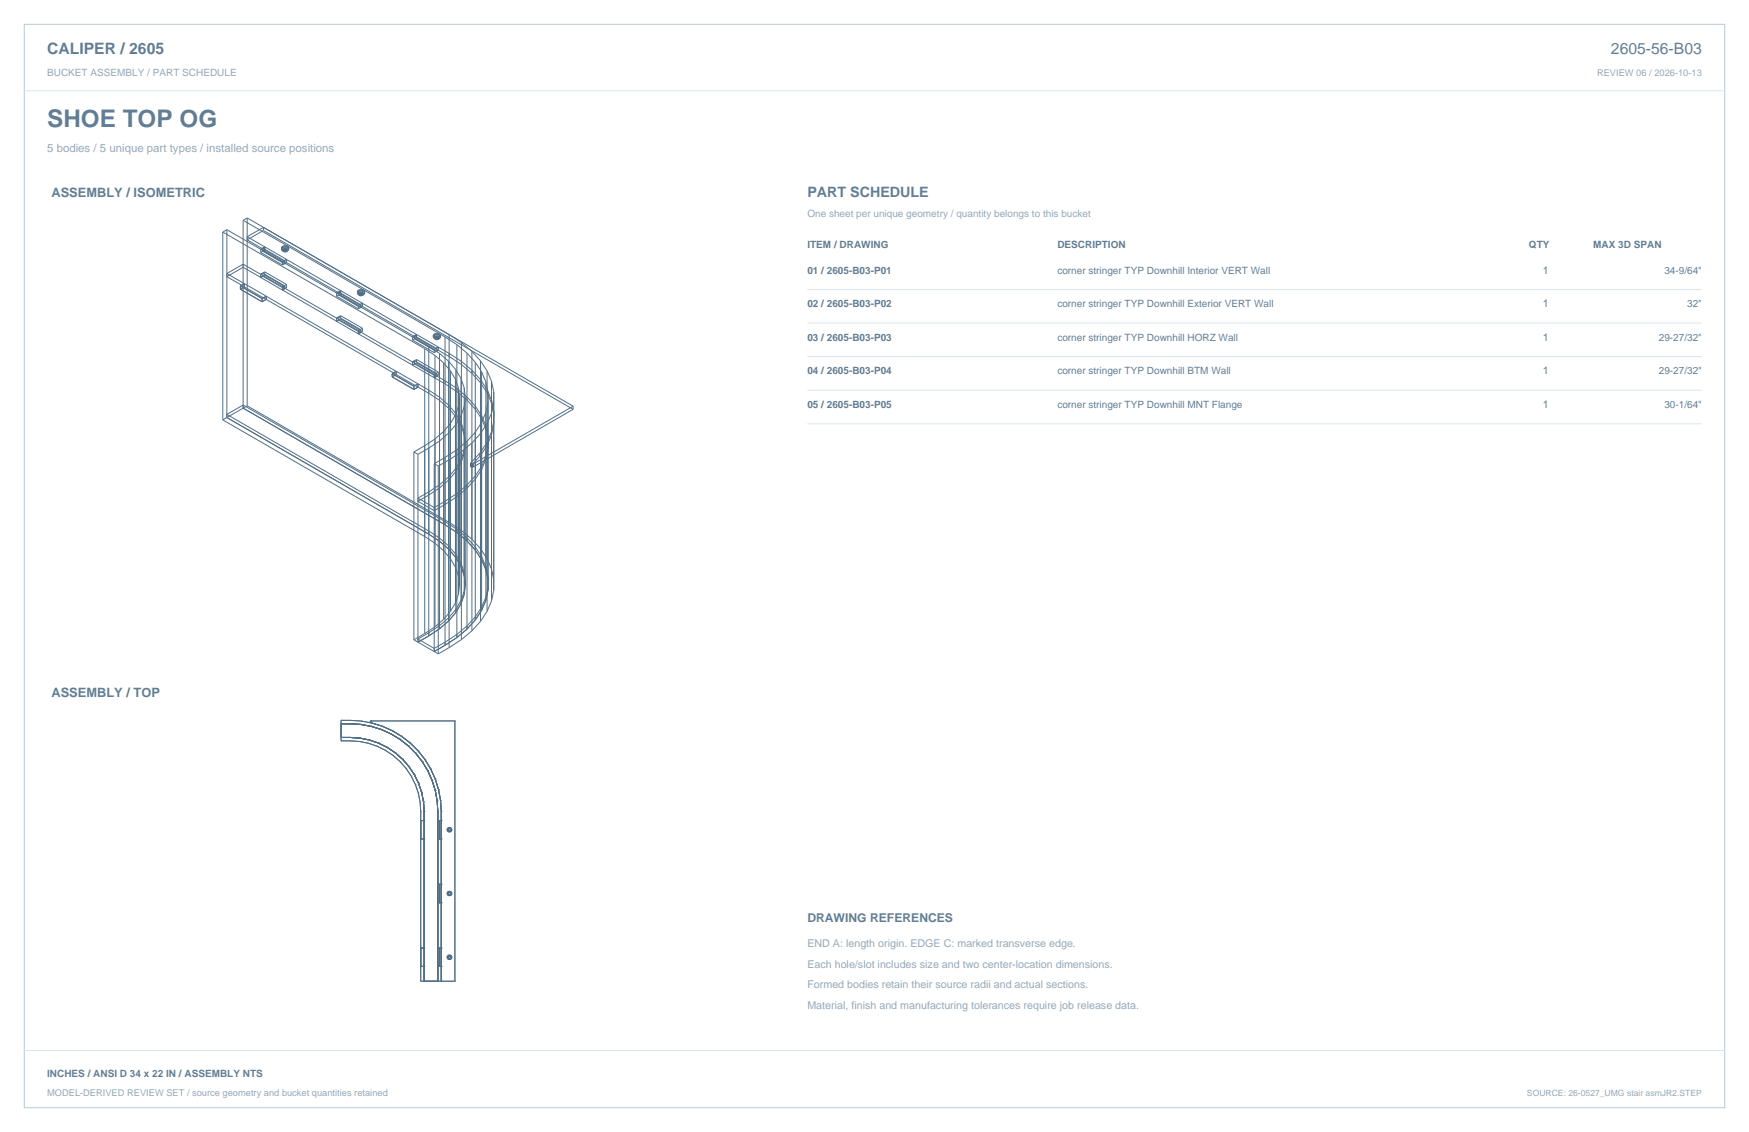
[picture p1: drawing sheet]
<svg xmlns="http://www.w3.org/2000/svg" width="864mm" height="559mm" viewBox="0 0 864 559" stroke-linecap="round" stroke-linejoin="round" font-family="sans-serif">
<path d="M12 12h840v535h-840z" fill="none" stroke="#b8cad8" stroke-width=".49"/>
<path d="M12 45h840M399 143h441M399 159h441M399 176h441M399 193h441M399 209h441M12 519h840" fill="none" stroke="#dbe5ed" stroke-width=".49"/>
<g fill="none" stroke="#536f85" stroke-width=".49">
<path d="M110 115v92M110 115l100 57M112 113v93M112 113l-2 2M112 113l100 58M120 109v92M120 109l100 57M122 108v92M122 108l-2 1M122 108l161 93M130 114l-8 4 100 58 6 4 5 4M130 114v-2l-8 5 9 5"/>
<path d="M130 114l153 88M129 123l10 6M129 125l10 6M129 123v2M129 135v2M130 135h-1M130 136l10 7v-2M130 135l10 6M130 136l-1 1M130 124v-2l10 7v1M130 135v1M130 124l10 6"/>
<path d="M131 122l10 6M131 122v1M131 134v2M131 123l-2 2M131 134l10 6M131 136l10 6M131 134l-2 1M131 136l-2 1M131 122l-2 1M131 123l-1 1M139 123v1M139 122v1"/>
<path d="M139 124h.1M139 123h.1M139 122v2M139 122h.1M139 124h1M139 123h1M139 129v2M140 122h.1M140 122l-1 1M140 122h-1M140 123v1M140 124h2"/>
<path d="M140 123h.1M140 124h.1M140 121v1M140 124h1M140 121h.1M140 123h1M141 124h.1M141 121v1M141 122h.1M141 122h-1M141 121h.1M141 121h-1"/>
<path d="M141 122v2M141 122l-1 1M141 123h.1M141 122v1M141 122h1M141 121h1M141 123h1M141 123v1M141 130h-1M141 128l27 16h-1M141 128v2M141 128l-2 1"/>
<path d="M141 130l-2 1M142 121v1M142 122h.1M142 121h.1M142 124h-1M142 123v1M142 123h.1M142 123l-1 1M142 124h.1M142 123h-2M142 122v1M142 122v2"/>
<path d="M142 123h1M142 122h1M143 122v1M143 122l-1 1M143 123l-1 1M119 141l10 6M119 143l10 6M119 141l2-1v2l-2 1M119 141v2M119 141l2-1v2l-2 1zM129 147l2-1v2l-2 1M129 147v2"/>
<path d="M139 142v1l2-1M140 141l-1 1M141 140v2M141 140l-2 2M166 145l11 6M166 146l11 6M166 145v1M166 157v2l2-2M167 156l-1 1M167 156v2l11 6M167 156l11 7M167 144v2"/>
<path d="M167 144l11 6v2M167 146l11 6M168 143l54 31 6 4 5 5M168 143l-2 2M168 143v2M168 156v1M168 145l-2 1M168 156l11 6M168 157l11 7M168 156l-2 1M168 145l-1 1M176 145h1"/>
<path d="M176 144h1M176 144v1M177 144v1M177 144l-1 1M177 144h-1M177 145h.1M177 143v1M177 144h.1M177 145v1M177 151v1M177 151l2-1v1l-2 1M177 143h.1"/>
<path d="M177 145h2M177 146h2M177 146h.1M177 144v2M177 146h1M177 145h1M178 144v2M178 144h-1M178 146h.1M178 144v1M178 145h-1M178 144h.1"/>
<path d="M178 143v1M178 143h-1M178 145v1M178 145h1M178 143h1M178 143h.1M178 144h1M179 145v1M179 146h-1M179 143v1M179 143h.1M179 144h.1"/>
<path d="M179 144v1M179 145h.1M179 145h-1M179 146h.1M179 144v2M179 151l-1 1M179 144h1M179 143h1M180 145h.1M180 145h-1M180 145l-1 1M180 143v1"/>
<path d="M180 143h.1M180 144h.1M180 144v1M180 143v2M177 163v2M178 163h-1M178 164l-1 1M178 163v1M179 162v2M179 162l-2 1M179 164l-2 1M204 166l10 6"/>
<path d="M204 168l10 6M204 166v2M204 179v1M204 166l2-1v2M205 180h-1M205 178l-1 1M205 167v-1l10 6M205 178v2M205 180l10 6v-2M205 178l10 6M205 167l10 6M206 177l-2 2"/>
<path d="M206 177v2M206 167l-2 1M206 177l10 7M206 179l10 6M206 179l-2 1M206 167h-1M210 172v141M210 172l5 3M212 171v143M212 171l5 3M214 167h.1M214 165v1"/>
<path d="M214 165v2M214 165h.1M214 166v1M214 167h1M214 166h1M214 172v2M215 167h.1M215 166v1M215 166h.1M215 175v134M215 175l4 4M215 165h.1"/>
<path d="M215 165h-1M215 165l-1 1M215 167v1M215 166v2M215 168h.1M215 168h1M215 167h1M215 172v1M216 167v1M216 168h.1M216 165h.1M216 165h-1"/>
<path d="M216 166l-1 1M216 166h.1M216 166h-1M216 166v1M216 167h.1M216 166v2M216 167h1M216 166h1M216 173h-1M216 171l-1 1M216 171v2l-2 1M216 171l-2 1"/>
<path d="M216 165h1M216 165l1 1M217 166v1M217 166h.1M217 167l-1 1M217 167h.1M217 166l-1 1M217 165v1M217 165h.1M217 167h-2M217 174v136M217 174l4 4"/>
<path d="M217 166h1M217 165v2M217 165l1 1M218 166h.1M218 166h-1M218 166l-1 1M219 179v127M219 179l3 4M220 166v153M220 166l6 4M221 178v129M221 178l4 4"/>
<path d="M226 170v145M226 170l5 4M228 169l-6-4v155M228 169v147M228 169l5 4M231 174v137M231 174l4 5M233 173v138M233 173l4 5M235 179v127M235 179l3 5M237 178v129"/>
<path d="M237 178l4 5M194 184l2-1v2l-2 1M194 184l10 7M194 186l10 6M194 184v2M196 183l-2 1M204 191v1M204 191l2-2v2l-2 1M206 190l-2 1M206 191l-2 1M214 185v1l2-1M215 184l-1 1"/>
<path d="M216 184v1M216 184l-2 1M222 183v119M222 183l3 4M225 187v111M225 187l1 5M225 182v120M225 182l3 5M226 192v101M226 192l1 4M227 196v93M227 196a29 29 0 0 1-17 24l-6 3"/>
<path d="M228 187v111M228 187l1 4M229 191v102M229 191l1 5M230 196v93a31 31 0 0 0-18-25l-100-58M230 196a31 31 0 0 1-18 25l-6 3M233 183v1M233 184l4 5M233 183l4 5M237 188v1M237 189l4 5 2 5M237 188l4 5 2 5"/>
<path d="M238 184v117M238 184l2 4M240 188v108M240 188l1 6v97l-1 5M241 183v119M241 183l2 5M241 199a38 38 0 0 1-21 27l-6 3M243 188l1 5v98l-1 6M243 188v109M243 198v1M243 199a26 26 0 0 1-3 21M243 198a26 26 0 0 1-3 21"/>
<path d="M244 199a40 40 0 0 1-22 28l-6 3M110 207l100 58a29 29 0 0 1 17 24M112 206l-2 1M120 201l100 58a38 38 0 0 1 21 27M120 201l-8 5M122 200l100 58a40 40 0 0 1 22 28M122 200l-2 1M229 215a33 33 0 0 0-17-21l-100-57 8-5 100 58a38 38 0 0 1 21 27M230 218a31 31 0 0 1-18 25l-6 3 8 5a56 56 0 0 0 24-21l2-5 1-5M240 219v1M240 219l-3 5M241 215a38 38 0 0 0-21-27l-100-58-8 5 100 58a30 30 0 0 1 18 26 31 31 0 0 1-18 25l-6 3 8 5a56 56 0 0 0 24-20l2-5 1-5"/>
<path d="M283 201v1M283 202l-49 29M283 201l-49 28M204 223l2 1M204 223v93M206 224v93l6-3M214 229v93l6-3M214 229l2 1M216 230v93M232 229h.1M232 230h.1M232 230l1 1"/>
<path d="M232 229h1M232 228v2M232 228v1M233 229h.1M233 229v2M233 231h.1M234 231h-1M234 229h-1M234 231h.1M234 229h.1M234 229v2M237 224v1"/>
<path d="M237 225l-5 5M237 224l-5 4M240 220l-3 5M225 298l-3 4M226 293l-1 5M227 289l-1 4M228 298l-3 4M229 293l-1 5M240 296l-2 5M241 285a38 38 0 0 0-21-28l-100-57-8 5 100 57a31 31 0 0 1 18 25l-1 6M241 290a38 38 0 0 1-21 27l-6 3-8-5a47 47 0 0 0 22-19l1-4M243 297l-2 5"/>
<path d="M204 316l12 7M210 313l-6 3M215 309l-5 4M217 310l-5 4M219 306l-4 3M221 307l-4 3M222 320l-6 3M222 302l-3 4M225 302l-4 5M226 315l-6 4M228 316l-6 4M231 311l-5 4"/>
<path d="M233 311l-5 5M235 306l-4 5M237 307l-4 4M238 301l-3 5M241 302l-4 5M168 357h.1M168 356h.1M168 357h5M168 356v10M168 356h5M173 357h.1M173 356h.1"/>
<path d="M173 357l5 1M173 356h5M178 358h.1M178 358l5 1M178 356h.1M178 356l6 1M183 356h.1M183 356v1M183 357h.1M183 357l5 1M183 356h42M183 359h.1"/>
<path d="M183 359l5 1M184 357h.1M184 357l5 2M188 358h.1M188 358l5 3M189 359h.1M189 359l5 2M225 356h.1M225 356v128M168 366h.1M168 364h.1M168 366h5"/>
<path d="M168 364h5M173 366h.1M173 364h.1M173 366h4M173 364h5M177 366h.1M177 366l5 1M178 364h.1M178 364l4 1M182 367h.1M182 367l4 1M182 365h.1"/>
<path d="M182 365l5 2M186 368h.1M186 368l4 2M187 367h.1M187 367l4 2M188 360h.1M188 360l5 2M190 370h.1M190 370l4 3M191 369h.1M191 369l4 3M193 362h.1"/>
<path d="M193 362l4 3M193 361h.1M193 361l5 2M194 361h.1M194 361l4 3M194 373h.1M194 373l4 3M195 372h.1M195 372l4 3M197 365h.1M197 365l5 3M198 376h.1"/>
<path d="M198 376l3 3M198 363h.1M198 363l4 4M198 364h.1M198 364l5 3M199 375h.1M199 375l3 3M201 379h.1M201 379l2 4M202 368h.1M202 368l3 4M202 378h.1"/>
<path d="M202 378l3 4M202 367h.1M202 367l4 4M203 367h.1M203 367l4 4M205 372h.1M205 372l4 4M206 371h.1M206 371l4 4M207 371h.1M207 371l3 4M209 376h.1"/>
<path d="M209 376l2 4M210 375h.1M210 375l3 4M210 375l3 5M213 379h.1M213 379l2 5M213 380h.1M213 380l2 5M203 383h.1M203 383l2 4M205 382h.1M205 382l2 5"/>
<path d="M205 387h.1M205 387l2 5M207 392h.1M207 392v4M207 387h.1M207 387l1 4M207 396h.1M207 396l1 5M208 391h.1M208 391l1 5M209 396h.1M209 396v5"/>
<path d="M211 380h.1M211 380l2 5M213 385h.1M213 385l2 5M215 384h.1M215 384l2 6M215 390h.1M215 390l1 5M215 385h.1M215 385l2 5M216 395h.1M216 395v6"/>
<path d="M217 390l1 5M217 390h.1M218 395h.1M218 395v6M208 401h.1M208 405h.1M208 414h.1M208 405h1M208 414h1M208 401v83M209 401h.1M209 405h.1"/>
<path d="M209 414h.1M209 401v83M216 401h.1M216 405h.1M216 414h.1M216 401v83M216 414h2M217 414h.1M217 405h.1M217 405v9M218 401h.1M218 405h.1"/>
<path d="M218 414h.1M218 401v83M218 405h-2M221 410h.1M221 409h.1M221 409v1M221 410v1M221 411h.1M221 411h1M221 410h1M222 410h.1M222 409h-1"/>
<path d="M222 409h.1M222 411h.1M222 409v1M222 410v1M222 409h1M223 410h.1M223 409h.1M223 410h-1M223 409v1M216 437h.1M217 437h.1M217 437v9"/>
<path d="M218 437h.1M218 437h-2M216 446h.1M216 446h2M217 446h.1M218 446h.1M221 441h.1M221 441v1M221 440h.1M221 442h.1M221 440v1M221 442h1"/>
<path d="M222 441h.1M222 442h.1M222 441h-1M222 440h.1M222 440h-1M222 440v1M222 441v1M222 440h1M223 442h.1M223 440h.1M223 442h-1M223 440v1"/>
<path d="M223 441h.1M223 441v1M208 468h.1M208 477h.1M208 468h1M208 477h1M209 468h.1M209 477h.1M216 468h.1M216 477h.1M216 477h2M217 477h.1"/>
<path d="M217 468h.1M217 468v9M218 468h.1M218 477h.1M218 468h-2M221 473h.1M221 472h.1M221 472v1M221 473l1 1M221 473h1M222 473h.1M222 472h-1"/>
<path d="M222 472h.1M222 474h.1M222 473v1M222 472v1M222 472h1M223 473h.1M223 472h.1M223 473h-1M223 472v1M208 484h.1M208 484h17M209 484h.1"/>
<path d="M216 484h.1M218 484h.1M225 484h.1"/>
</g>
<text font-size="12" fill="#617e94" x="23" y="63">SHOE TOP OG</text>
<g font-size="7.8" fill="#617e94">
<text x="23" y="27">CALIPER / 2605</text>
<text x="795" y="27">2605-56-B03</text>
</g>
<text font-size="7.1" fill="#617e94" x="399" y="97">PART SCHEDULE</text>
<g font-size="6.3" fill="#617e94">
<text x="25" y="97">ASSEMBLY / ISOMETRIC</text>
<text x="25" y="344">ASSEMBLY / TOP</text>
</g>
<text font-size="6" fill="#617e94" x="399" y="455">DRAWING REFERENCES</text>
<text font-size="5.6" fill="#93a8b9" x="23" y="75">5 bodies / 5 unique part types / installed source positions</text>
<g font-size="5.3" fill="#617e94">
<text x="762" y="135">1</text>
<text x="762" y="152">1</text>
<text x="762" y="168">1</text>
<text x="762" y="185">1</text>
<text x="762" y="201">1</text>
</g>
<g font-size="5.3" fill="#93a8b9">
<text x="399" y="467">END A: length origin. EDGE C: marked transverse edge.</text>
<text x="399" y="478">Each hole/slot includes size and two center-location dimensions.</text>
<text x="399" y="488">Formed bodies retain their source radii and actual sections.</text>
<text x="399" y="498">Material, finish and manufacturing tolerances require job release data.</text>
</g>
<g font-size="4.9" fill="#93a8b9">
<text x="23" y="38">BUCKET ASSEMBLY / PART SCHEDULE</text>
<text x="399" y="107">One sheet per unique geometry / quantity belongs to this bucket</text>
</g>
<g font-size="4.9" fill="#617e94">
<text x="399" y="122">ITEM / DRAWING</text>
<text x="522" y="122">DESCRIPTION</text>
<text x="755" y="122">QTY</text>
<text x="787" y="122">MAX 3D SPAN</text>
<text x="399" y="135">01 / 2605-B03-P01</text>
<text x="522" y="135">corner stringer TYP Downhill Interior VERT Wall</text>
<text x="822" y="135">34-9/64&quot;</text>
<text x="399" y="152">02 / 2605-B03-P02</text>
<text x="522" y="152">corner stringer TYP Downhill Exterior VERT Wall</text>
<text x="833" y="152">32&quot;</text>
<text x="399" y="168">03 / 2605-B03-P03</text>
<text x="522" y="168">corner stringer TYP Downhill HORZ Wall</text>
<text x="819" y="168">29-27/32&quot;</text>
<text x="399" y="185">04 / 2605-B03-P04</text>
<text x="522" y="185">corner stringer TYP Downhill BTM Wall</text>
<text x="819" y="185">29-27/32&quot;</text>
<text x="399" y="201">05 / 2605-B03-P05</text>
<text x="522" y="201">corner stringer TYP Downhill MNT Flange</text>
<text x="822" y="201">30-1/64&quot;</text>
<text x="23" y="532">INCHES / ANSI D 34 x 22 IN / ASSEMBLY NTS</text>
</g>
<g font-size="4.6" fill="#93a8b9">
<text x="789" y="38">REVIEW 06 / 2026-10-13</text>
<text x="23" y="541">MODEL-DERIVED REVIEW SET / source geometry and bucket quantities retained</text>
</g>
<text font-size="4.2" fill="#93a8b9" x="754" y="541">SOURCE: 26-0527_UMG stair asmJR2.STEP</text>
</svg>
